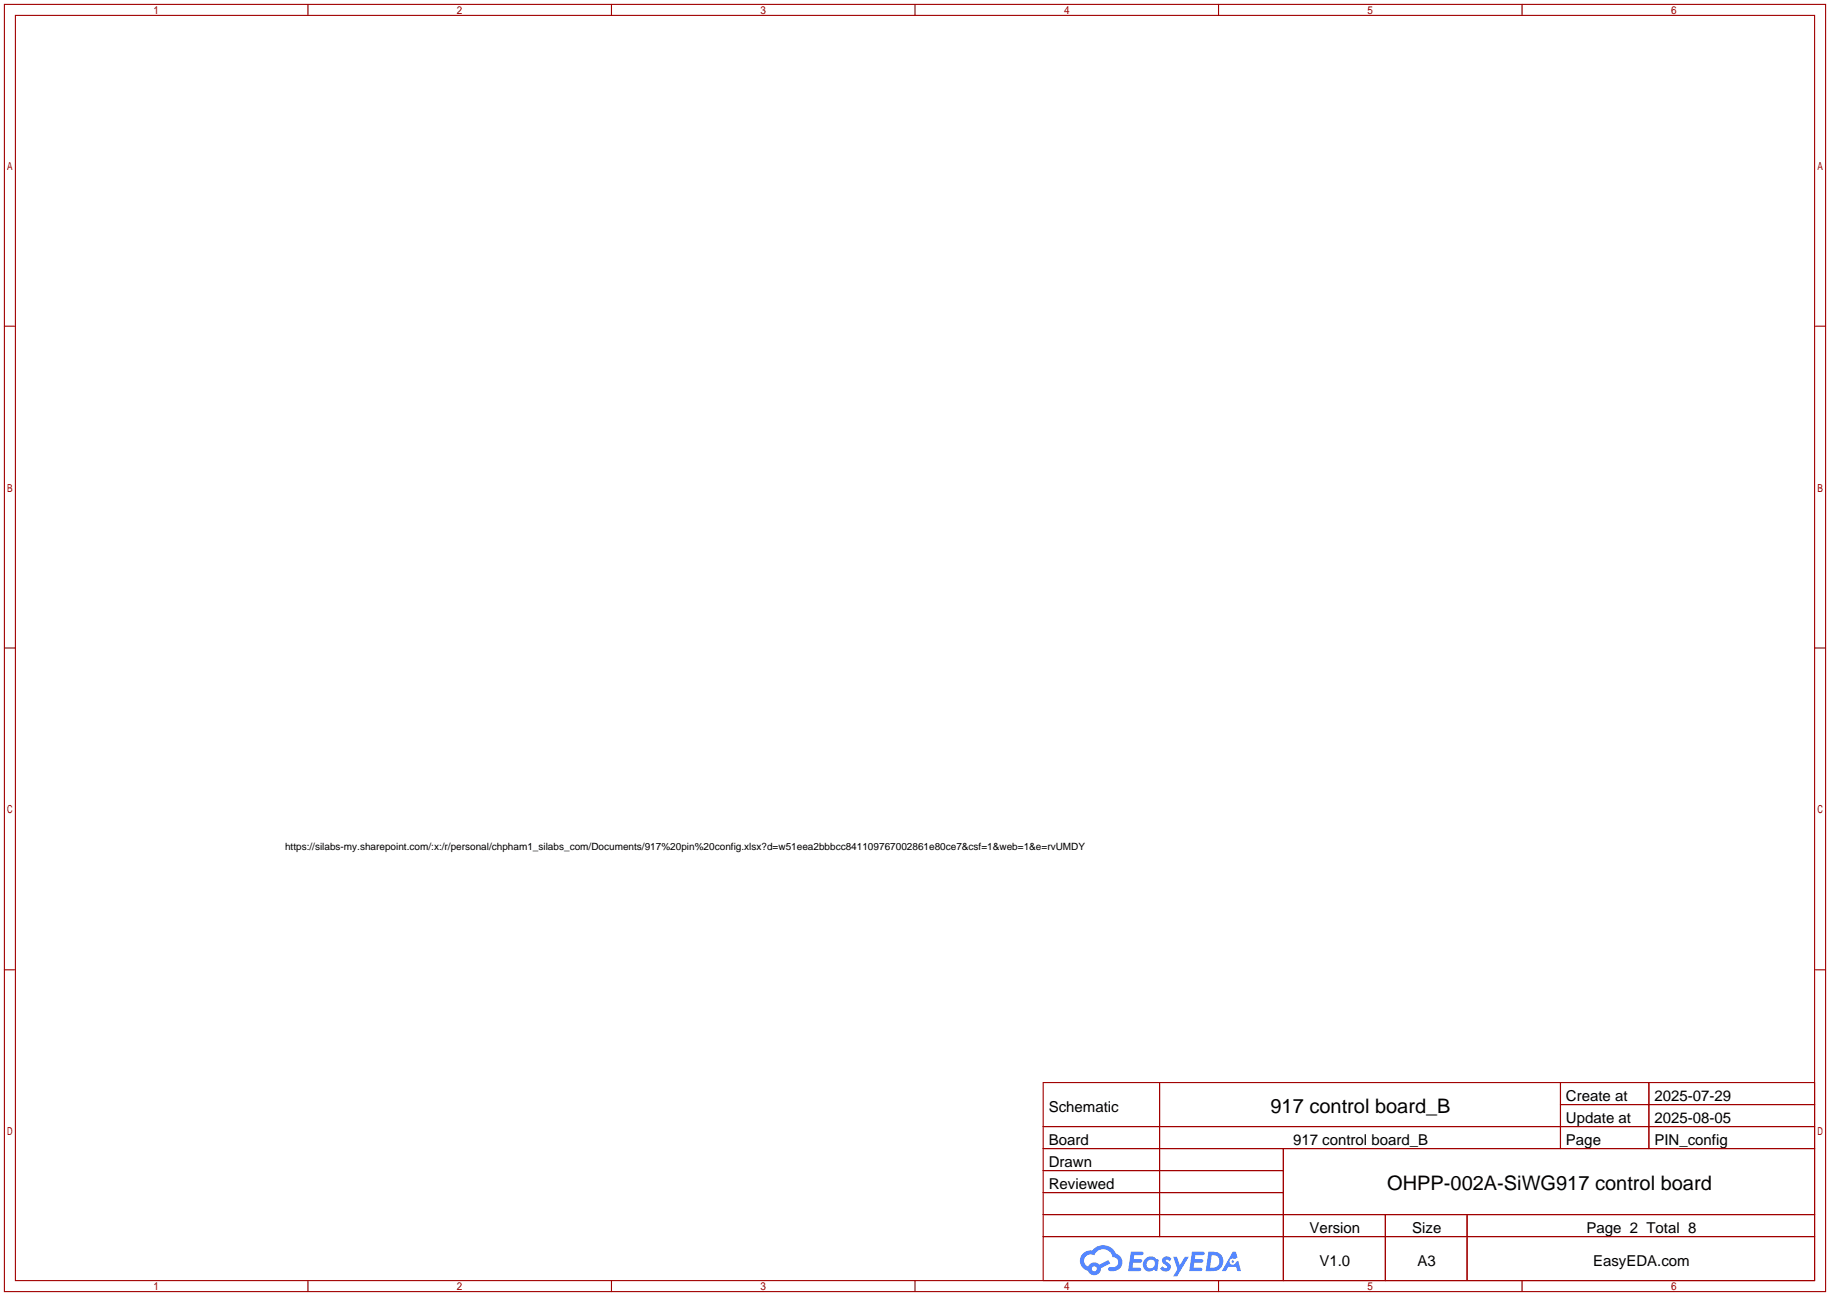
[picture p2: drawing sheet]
<svg xmlns="http://www.w3.org/2000/svg" width="422mm" height="299mm" viewBox="0 0 422 299" stroke-linecap="round" stroke-linejoin="round" font-family="sans-serif">
<g fill="none" stroke="#a10000" stroke-width=".25">
<path d="M1 1h420.4v297.2h-420.4zM3.6 3.6h415.2v292.1h-415.2zM71.1 1v2.6M141.1 1v2.6M211.2 1v2.6M281.3 1v2.6M351.3 1v2.6M1 75.3h2.6M418.8 75.3h2.6M1 149.6h2.6M418.8 149.6h2.6M1 223.9h2.6"/>
<path d="M418.8 223.9h2.6M240.8 249.9h178v45.8h-178zM267.7 249.9v35.6M360.2 249.9v15.3M360.2 255h58.6M380.6 249.9v15.3M240.8 260.1h178M240.8 265.2h178M240.8 270.3h55.4M240.8 275.3h55.4M296.2 265.2v30.5M71.1 295.7v2.5"/>
<path d="M141.1 295.7v2.5M211.2 295.7v2.5M240.8 280.4h178M240.8 285.5h178M281.3 295.7v2.5M319.8 280.4v15.3M338.6 280.4v15.3M351.3 295.7v2.5"/>
</g>
<g fill="#5487ff">
<path d="M268.5 290.3a1.3 1.3 0 0 1 1.9 .3l-.4 .6a.54 .54 0 0 0-1-.2l.2 .2a1.28 1.28 0 0 1 .8 2 1.53 1.53 0 0 1-2.2-.3l.5-.6 .8 .5a.31 .31 0 0 0 .3-.3 .31 .31 0 0 0-.2-.3 1.12 1.12 0 0 1-.7-1.9z"/>
<path d="M270.8 290.2h.8l.7 1.9 1.2-1.9h.9l-2.7 4.5h-.9l1-1.7z"/>
<path d="M261 289h2.3a.46 .46 0 0 1 .5 .1 .46 .46 0 0 1 .1 .5l-.3 .2h-1.8l-.1 .9h1.6a.4 .4 0 0 1 .3 .4 .4 .4 0 0 1-.4 .4h-1.6l-.2 1.2h1.4a.46 .46 0 0 1 .5 .1 .46 .46 0 0 1 .1 .5l-.4 .2h-2.6z"/>
<path d="M275.1 289h2.3a.47 .47 0 0 1 .5 .1 .47 .47 0 0 1 .1 .5l-.3 .2h-1.8l-.1 .9h1.6a.4 .4 0 0 1 .4 .4 .4 .4 0 0 1-.5 .4h-1.6l-.2 1.2h1.4a.46 .46 0 0 1 .5 .1 .46 .46 0 0 1 .1 .5l-.4 .2h-2.6z"/>
<path d="M284.5 289h.8l.3 1.3-.6 .4a.75 .75 0 0 0-1.1 .3 .75 .75 0 0 0 .5 1 .75 .75 0 0 0 .9-.6l.5-.3 .6 2.4h-.8l-.3-1h-1.8l-.5 1h-1z"/>
<path d="M278.9 289l-.6 4.5h1.4a2.27 2.27 0 0 0 2.7-2.3 2.27 2.27 0 0 0-2.7-2.2zM279.7 289.8a1.5 1.5 0 0 1 1.8 1.5 1.5 1.5 0 0 1-1.9 1.4h-.3z"/>
<path d="M264.4 290.6a1.6 1.6 0 0 0-.4 2.3 1.6 1.6 0 0 0 2.3 .2l.8 .4 .3-2.5-.1-.3h-.5a1.58 1.58 0 0 0-2.4-.1zM265 291.1a.99 .99 0 0 1 1.6 .6 .99 .99 0 0 1-1.3 1.1 .98 .98 0 0 1-.3-1.7z"/>
<path d="M250 289.4a2.37 2.37 0 0 0 1.1 4 1.54 1.54 0 0 0 1.8 1 1.54 1.54 0 0 0 1.2-1.6l2.2-1.1-.5-.8-2.1 1.1a1.57 1.57 0 0 0-2.6 .4 1.5 1.5 0 0 1-.7-2.1 1.5 1.5 0 0 1 2.2-.5 2.23 2.23 0 0 1 2.3-1.4 2.23 2.23 0 0 1 1.9 1.8 1.16 1.16 0 0 1 1.3 1.1 1.16 1.16 0 0 1-1.1 1.3h-.7a.47 .47 0 0 0-.5 .3 .47 .47 0 0 0 .4 .6 2.14 2.14 0 0 0 2.7-1.4 2.14 2.14 0 0 0-1.3-2.7 3.2 3.2 0 0 0-5.5-.7l-1.1 .1zM252 292.9a.6 .6 0 0 1 1.2 0 .6 .6 0 0 1-1.2 0z"/>
<circle cx="284.6" cy="291.3" r=".28"/>
</g>
<g font-size="4.6">
<text x="293.3" y="257">917 control board_B</text>
<text x="320.2" y="274.8">OHPP-002A-SiWG917 control board</text>
</g>
<g font-size="3.5">
<text x="242.1" y="256.7">Schematic</text>
<text x="361.5" y="254.2">Create at</text>
<text x="381.9" y="254.2">2025-07-29</text>
<text x="361.5" y="259.2">Update at</text>
<text x="381.9" y="259.2">2025-08-05</text>
<text x="242.1" y="264.3">Board</text>
<text x="242.1" y="269.4">Drawn</text>
<text x="298.5" y="264.3">917 control board_B</text>
<text x="361.5" y="264.3">Page</text>
<text x="381.9" y="264.3">PIN_config</text>
<text x="242.1" y="274.5">Reviewed</text>
<text x="302.3" y="284.6">Version</text>
<text x="326" y="284.6">Size</text>
<text x="366.2" y="284.6">Page 2 Total 8</text>
<text x="304.6" y="292.3">V1.0</text>
<text x="327.2" y="292.3">A3</text>
<text x="367.7" y="292.3">EasyEDA.com</text>
</g>
<text font-size="2.3" x="65.8" y="196.1">https://silabs-my.sharepoint.com/:x:/r/personal/chpham1_silabs_com/Documents/917%20pin%20config.xlsx?d=w51eea2bbbcc841109767002861e80ce7&amp;csf=1&amp;web=1&amp;e=rvUMDY</text>
</svg>
